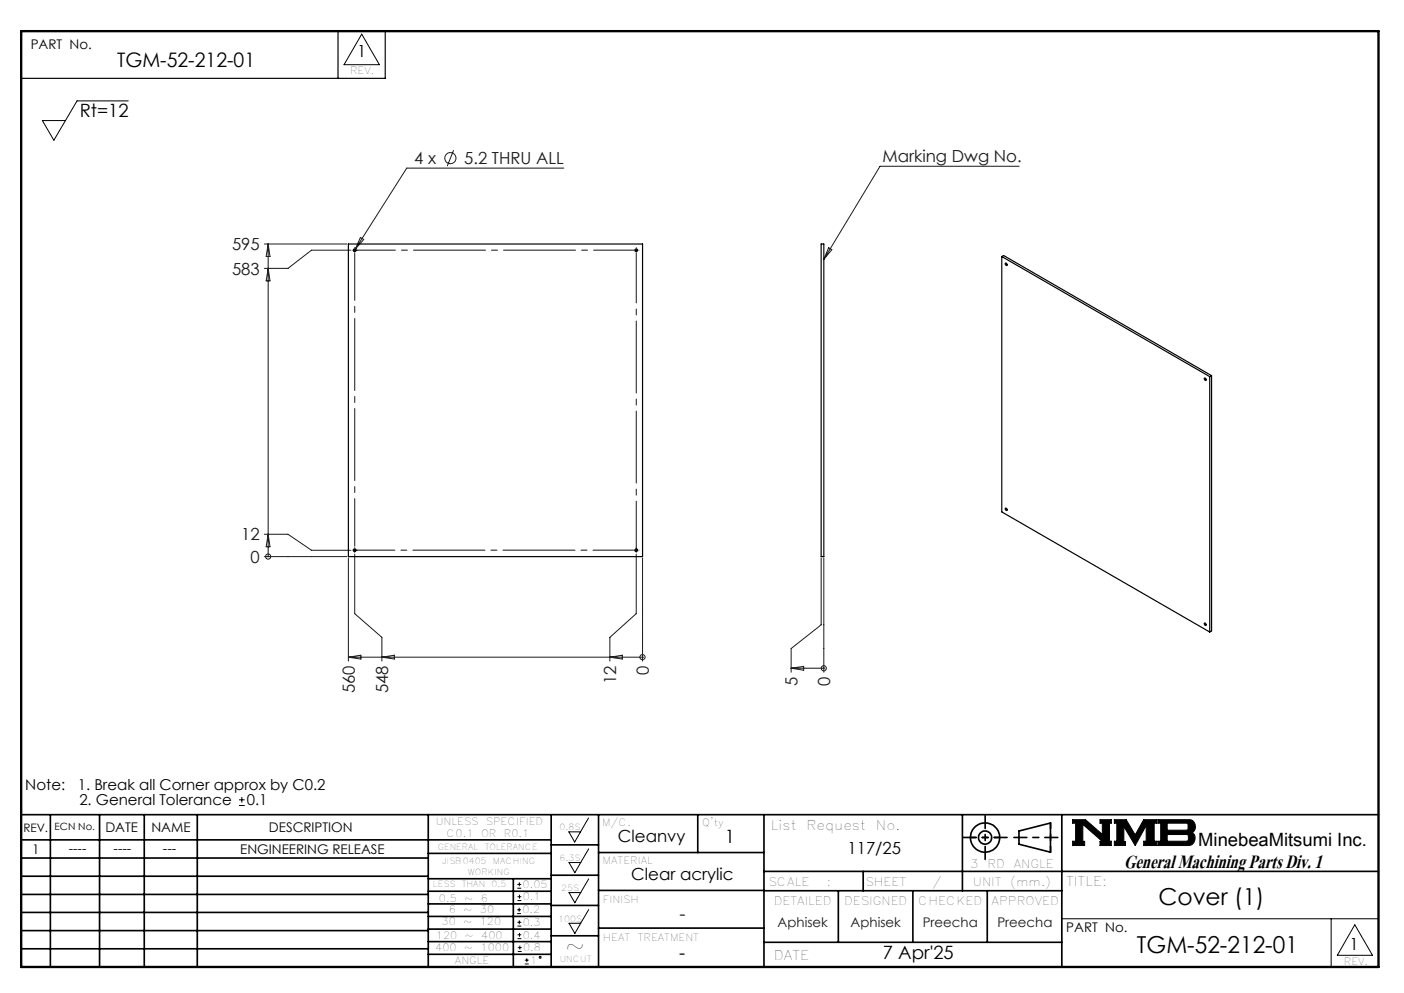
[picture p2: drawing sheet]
<svg xmlns="http://www.w3.org/2000/svg" width="297mm" height="210mm" viewBox="0 0 297 210" stroke-linecap="round" stroke-linejoin="round" font-family="sans-serif">
<g fill="none" stroke="#000" stroke-width=".21">
<path d="M76.5 7.2l3.8 6.5h-7.5zM27.1 21.3h-10.8l-4.9 8.4-2.4-4.2h4.9M50.6 170.3h1.2M50.6 169.1h1.2M51.2 168.5v1.2M120.3 175.9h2.5l-1.2 2.2zM124.5 173l-1.7 2.9M124.5 179.5l-1.7 2.9M226.9 173.3h2.7l3.6 3.2v-2.4h-.5v-.8h2.4v.8h-.4v3.8h.4v.9h-2.4v-.9h.5l-4.1-3.6v3.6h.3v.9h-2.5v-.9h.6v-3.8h-.6zM235.7 173.3h2.5l1.9 3.3 1.8-3.3h2.8v.8h-.5v3.8h.5v.9h-2.8v-.9h.6v-3.3l-2.4 4.2-2.4-4v3.2h.4v.8h-2.4v-.9h.6v-3.8h-.6zM244.9 173.3h6.6a1.47 1.47 0 0 1 1.3 1.2 1.47 1.47 0 0 1-.7 1.6 1.48 1.48 0 0 1 .7 1.6 1.48 1.48 0 0 1-1.4 1.1h-6.5v-.9h.6v-3.8h-.6zM246.9 174.1h4.1l.3 .2v1l-.3 .3h-4.1z"/>
<path d="M246.9 176.5h4.2l.3 .3v.8l-.4 .3h-4.1zM109.4 193.2h.8M109.4 192.4h.8M109.4 187.8h.8M109.4 187h.8M109.5 198.5h.8M109.5 197.7h.8M109.5 195.9h.8M109.5 195h.8M109.5 190.5h.8M109.5 189.6h.8M109.8 192v.8"/>
<path d="M109.9 194.7v.8M109.9 186.6v.8M109.9 189.2v.8M109.9 197.3v.8M110 200v.8M120.4 182.4h2.4l-1.2 2.2zM120.4 188.8h2.4l-1.2 2.1zM120.4 195.3h2.4l-1.2 2.1zM124.5 185.9l-1.7 2.9M124.5 192.4l-1.7 2.9M224.6 194.3h67M281.6 194.3v10.2"/>
<path d="M286.6 195.6l3.7 6.4h-7.4zM109.5 201.2h.8M109.5 200.4h.8M111 203.9h.8M111 203.1h.8M111.4 202.7v.8"/>
<circle cx="114.3" cy="202.5" r=".2"/>
</g>
<g fill="none" stroke="#000" stroke-width=".35">
<path d="M4.5 172.3h287.1M4.5 177.6h112.1M10.7 172.3v32.2M21.1 172.3v32.2M30.5 172.3v32.2M41.7 172.3v32.2M90.6 172.3v32.2M116.6 172.3v32.2M116.6 178.7h10M126.6 172.3v32.2M147.6 172.3v8M161.6 172.3v32.2"/>
<path d="M203.6 172.3v16.1M215.5 175.7l6.7-1.6v6.1l-6.7-1.7zM224.6 172.3v32.2M4.5 185.3h86.1M4.5 181.5h86.1M4.5 189.2h86.1M4.5 193h86.1M4.5 196.8h86.1M90.6 199.1h26M90.6 193.8h26M90.6 188.5h26M90.6 191.2h26"/>
<path d="M90.6 180.5h26M90.6 185.8h26M90.6 196.5h26M108.6 185.8v18.5M116.6 185.1h10M116.6 191.5h10M116.6 197.9h10M126.6 196.3h35M126.6 188.3h35M126.6 180.3h35M161.6 184.3h130M161.6 199.3h63"/>
<path d="M161.6 188.4h63M177.3 188.4v10.9M182.6 184.3v4.1M193.1 188.4v10.9M208.8 188.4v10.9M4.5 200.7h86.1M90.6 201.8h26"/>
<circle cx="208.4" cy="177.1" r="3.1"/>
<circle cx="208.4" cy="177.1" r="1.4"/>
</g>
<path d="M4.5 6.6h287.1" fill="none" stroke="#000" stroke-width=".21" stroke-dasharray="6.3 1.3 1.3 1.3" stroke-dashoffset="1.9"/>
<g fill="none" stroke="#000" stroke-width=".25">
<path d="M71.5 6.6v10M81.5 6.6v10h-77M73.7 51.6h62.2v66.1h-62.2zM173.7 51.6h.6v66.1h-.6zM211.9 54.2l44 25.4M211.9 54.2v54.1l44 25.4M211.9 54.2l.4-.2 44 25.4M212.7 55.7a.27 .27 0 0 1 .3 .1 .27 .27 0 0 1-.1 .4zM254.8 80a.27 .27 0 0 1 .3 .1 .27 .27 0 0 1-.1 .4l-.2-.3zM255.9 79.6v54.1M256.3 79.4v54l-.4 .3M256.3 79.4l-.4 .2"/>
<path d="M212.7 107.5a.24 .24 0 0 1 .3 .1 .24 .24 0 0 1-.2 .3zM254.8 131.8a.25 .25 0 0 1 .3 .1 .25 .25 0 0 1-.1 .3z"/>
<circle cx="75" cy="52.9" r=".29"/>
<circle cx="134.6" cy="52.9" r=".28"/>
<circle cx="75" cy="116.4" r=".29"/>
<circle cx="134.6" cy="116.4" r=".28"/>
</g>
<path d="M205.3 177.1h6.2M222.2 174v6.2" fill="none" stroke="#000" stroke-width=".35" stroke-dasharray="15.2 1.3 1.3 1.3" stroke-dashoffset="14.1"/>
<path d="M203.8 177.1h9.2M208.4 172.5v9.2M214.5 177.1h9.3" fill="none" stroke="#000" stroke-width=".35" stroke-dasharray="15.2 1.3 1.3 1.3" stroke-dashoffset="12.5"/>
<path d="M4.5 6.6h287.1v197.9h-287.1z" fill="none" stroke="#000" stroke-width=".5"/>
<path d="M226.9 173.3v.8h.6v3.8h-.6v.9h2.5v-.9h-.3v-3.6l4.1 3.6h-.5v.9h2.4v-.9h-.4v-3.8h.4v-.8h-2.4v.8h.5v2.4l-3.6-3.2zM235.7 173.3v.8h.6v3.8h-.6v.9h2.4v-.8h-.4v-3.2l2.4 4 2.4-4.2v3.3h-.6v.9h2.8v-.9h-.5v-3.8h.5v-.8h-2.8l-1.8 3.3-1.9-3.3zM246.9 176.5h4.2l.3 .2v1l-.3 .2h-4.2zM244.9 173.3v.8h.6v3.8h-.6v.9h6.9l.7-.5 .3-.9-.1-.7-.6-.6a1.48 1.48 0 0 0 .7-1.6 1.48 1.48 0 0 0-1.3-1.2zM246.9 174.1h4.1l.3 .2v1.1l-.2 .2h-4.2z" fill-rule="evenodd" fill="#000"/>
<g fill="none" stroke="#191924" stroke-width=".21">
<path d="M96 31.8l-1.4 3.3M119.3 35.6h-33.3l-10.8 17.1M215.6 35.2h-29.4l-11.9 19.6M55.9 51.6h17.5M56.7 51.6v66.1M56.7 56.8l.4 2.6h-.8zM56.7 51.6l.4 2.6h-.8zM74.2 52.9h-8.3l-5 3.9h-5M74.8 52.9h.5M75 52.7v.5M75.2 52.7l-.3 .5M76.2 50.2l.7 .5-1.7 2z"/>
<path d="M134.3 52.9h.6M134.6 52.7v.5M175.3 52.4l.7 .4-1.7 2zM55.9 113h5l5 3.4h8.3M55.9 117.7h17.5M56.7 113l.4 2.6h-.8zM56.7 117.7h.1M73.7 118v21.8M74.8 116.4h.5M75 117.2v12.6l5.8 5v5M75 116.1v.6M134.3 116.4h.6"/>
<path d="M134.6 117.2v12.6l-5.6 5v5M134.6 116.1v.6M135.9 118v21.8M173.7 118v14.1l-6.3 5.1v5M174.3 118v24.2M73.7 139h62.2M73.7 139l2.6-.4v.8zM80.8 139l2.6-.4v.8zM129 139l2.7-.4v.8zM135.9 139h.1M167.4 141.3h6.9M167.4 141.3l2.6-.4v.8z"/>
<path d="M174.3 141.3h.1"/>
<circle cx="95.3" cy="33.4" r="1.18"/>
<circle cx="56.7" cy="117.7" r=".54"/>
<circle cx="135.9" cy="139" r=".54"/>
<circle cx="174.3" cy="141.3" r=".54"/>
</g>
<path d="M74.5 52.9h.1M75 52.3h.1M75.6 52.9h.1M134.6 52.3h.1M135.2 52.9h.1M74.5 116.3h.1M75 115.8h.1M75 116.9h.1M75.6 116.3h.1M134.6 115.8h.1M134.6 116.9h.1M135.2 116.3h.1" fill="none" stroke="#191924" stroke-width=".21" stroke-dasharray="15.2 1.3 1.3 1.3"/>
<path d="M134 116.3h-59.1" fill="none" stroke="#191924" stroke-width=".21" stroke-dasharray="15.2 1.3 1.3 1.3" stroke-dashoffset="6.6"/>
<path d="M134 52.9h-58.8" fill="none" stroke="#191924" stroke-width=".21" stroke-dasharray="15.2 1.3 1.3 1.3" stroke-dashoffset="6.8"/>
<path d="M134.6 53.5v63.1" fill="none" stroke="#191924" stroke-width=".21" stroke-dasharray="15.2 1.3 1.3 1.3" stroke-dashoffset="4.6"/>
<path d="M75 53.5v62" fill="none" stroke="#191924" stroke-width=".21" stroke-dasharray="15.2 1.3 1.3 1.3" stroke-dashoffset="5.2"/>
<text font-size="6.2" x="237.8" y="183.6">General Machining Parts Div. 1</text>
<g font-size="4.9">
<text x="245.1" y="191.4">Cover (1)</text>
<text x="119.6" y="201.8">~</text>
<text x="240.5" y="201.5">TGM-52-212-01</text>
</g>
<text font-size="4.2" x="24.8" y="14.3">TGM-52-212-01</text>
<g font-size="3.9">
<text x="16.9" y="24.6">Rt=12</text>
<text x="153.3" y="178.4">1</text>
<text x="253.5" y="178.9">MinebeaMitsumi Inc.</text>
<text x="143.7" y="202.9">-</text>
<text x="186.8" y="202.9">7 Apr'25</text>
</g>
<text font-size="3.9" fill="#191924" x="143.7" y="194.6">-</text>
<g font-size="3.5">
<text x="75.6" y="12.1">1</text>
<text x="130.7" y="178.2">Cleanvy</text>
<text x="179.3" y="180.5">117/25</text>
<text x="133.6" y="186.1">Clear acrylic</text>
<text x="285.5" y="200.9">1</text>
</g>
<g font-size="3.5" fill="#191924">
<text x="87.6" y="34.8">4 x</text>
<text x="98.2" y="34.8">5.2 THRU ALL</text>
<text x="186.7" y="34.3">Marking Dwg No.</text>
<text x="49.1" y="52.9">595</text>
<text x="49.1" y="58.1">583</text>
<text x="51" y="114.3">12</text>
<text x="53" y="119">0</text>
<text x="137.3" y="142.7" transform="rotate(-90 137.3 142.7)">0</text>
<text x="75" y="146.6" transform="rotate(-90 75 146.6)">560</text>
<text x="82.1" y="146.6" transform="rotate(-90 82.1 146.6)">548</text>
<text x="130.4" y="144.7" transform="rotate(-90 130.4 144.7)">12</text>
<text x="168.7" y="145.1" transform="rotate(-90 168.7 145.1)">5</text>
<text x="175.6" y="145.1" transform="rotate(-90 175.6 145.1)">0</text>
</g>
<g font-size="3.2">
<text x="5.4" y="167.2">Note:</text>
<text x="16.4" y="167.2">1. Break all Corner approx by C0.2</text>
<text x="16.8" y="170.3">2. General Tolerance</text>
<text x="52.2" y="170.3">0.1</text>
</g>
<g font-size="2.8">
<text x="6.5" y="10.4">PART No.</text>
<text x="22.3" y="175.9">DATE</text>
<text x="32" y="175.9">NAME</text>
<text x="56.9" y="175.9">DESCRIPTION</text>
<text x="163.1" y="175.4">List</text>
<text x="170.6" y="175.4">Request</text>
<text x="185.3" y="175.4">No.</text>
<text x="6.8" y="180.6">1</text>
<text x="14.5" y="180.3">----</text>
<text x="24" y="180.3">----</text>
<text x="34.5" y="180.3">---</text>
<text x="50.8" y="180.7">ENGINEERING RELEASE</text>
<text x="225.5" y="187.3">TITLE:</text>
<text x="225.6" y="197.2">PART No.</text>
<text x="163.7" y="203">DATE</text>
</g>
<g font-size="2.8" fill="#191924">
<text x="164.5" y="196.1">Aphisek</text>
<text x="179.9" y="196.1">Aphisek</text>
<text x="195.2" y="196.1">Preecha</text>
<text x="211" y="196.1">Preecha</text>
</g>
<g font-size="2.5">
<text x="4.9" y="175.9">REV.</text>
<text x="205.2" y="183.6">3</text>
<text x="208.9" y="183.6">RD</text>
<text x="214.4" y="183.6">ANGLE</text>
<text x="162.5" y="187.3">SCALE</text>
<text x="163.7" y="191.5">DETAILED</text>
<text x="174.9" y="187.3">:</text>
<text x="178.6" y="191.5">DESIGNED</text>
<text x="183.1" y="187.3">SHEET</text>
<text x="194.2" y="191.5">CHECKED</text>
<text x="197.2" y="187.3">/</text>
<text x="205.8" y="187.3">UNIT</text>
<text x="209.8" y="191.5">APPROVED</text>
<text x="213.7" y="187.3">(mm.)</text>
</g>
<g font-size="2.1">
<text x="74.1" y="15.7">REV.</text>
<text x="11.6" y="175.6">ECN No.</text>
<text x="92.2" y="174.5">UNLESS</text>
<text x="94.5" y="177.1">C0.1</text>
<text x="101.8" y="177.1">OR</text>
<text x="102.8" y="174.5">SPECIFIED</text>
<text x="106.6" y="177.1">R0.1</text>
<text x="127.3" y="174.7">M/C.</text>
<text x="148.6" y="174.8">Q'ty</text>
<text x="127.5" y="182.8">MATERIAL</text>
<text x="92.8" y="190.8">0.5</text>
<text x="98.2" y="190.8">~</text>
<text x="101.7" y="190.8">6</text>
<text x="110.6" y="187.8">0.05</text>
<text x="110.6" y="190.4">0.1</text>
<text x="127.6" y="190.9">FINISH</text>
<text x="93.4" y="195.7">30</text>
<text x="94.9" y="193">6</text>
<text x="98" y="195.7">~</text>
<text x="98" y="193">~</text>
<text x="101.5" y="195.7">120</text>
<text x="101.5" y="193">30</text>
<text x="110.5" y="193.2">0.2</text>
<text x="110.6" y="195.9">0.3</text>
<text x="92.1" y="201.1">400</text>
<text x="92.2" y="198.6">120</text>
<text x="96.2" y="203.9">ANGLE</text>
<text x="98.2" y="201.1">~</text>
<text x="98.3" y="198.6">~</text>
<text x="101.7" y="201.1">1000</text>
<text x="101.8" y="198.6">400</text>
<text x="110.6" y="198.5">0.4</text>
<text x="110.7" y="201.2">0.8</text>
<text x="112.1" y="203.9">1</text>
<text x="127.6" y="199">HEAT</text>
<text x="134.9" y="199">TREATMENT</text>
<text x="284.3" y="204.1">REV.</text>
</g>
<g font-size="1.8">
<text x="92.6" y="179.7">GENERAL</text>
<text x="102.5" y="179.7">TOLERANCE</text>
<text x="118.4" y="175.6">0.8S</text>
<text x="93.5" y="182.6">JISB0405</text>
<text x="99" y="185">WORKING</text>
<text x="104.3" y="182.6">MACHING</text>
<text x="118.4" y="182.1">6.3S</text>
<text x="91.6" y="187.6">LESS</text>
<text x="97.7" y="187.6">THAN</text>
<text x="104" y="187.6">0.5</text>
<text x="118.7" y="188.4">25S</text>
<text x="118.1" y="194.9">100S</text>
<text x="118.4" y="203.4">UNCUT</text>
</g>
</svg>
